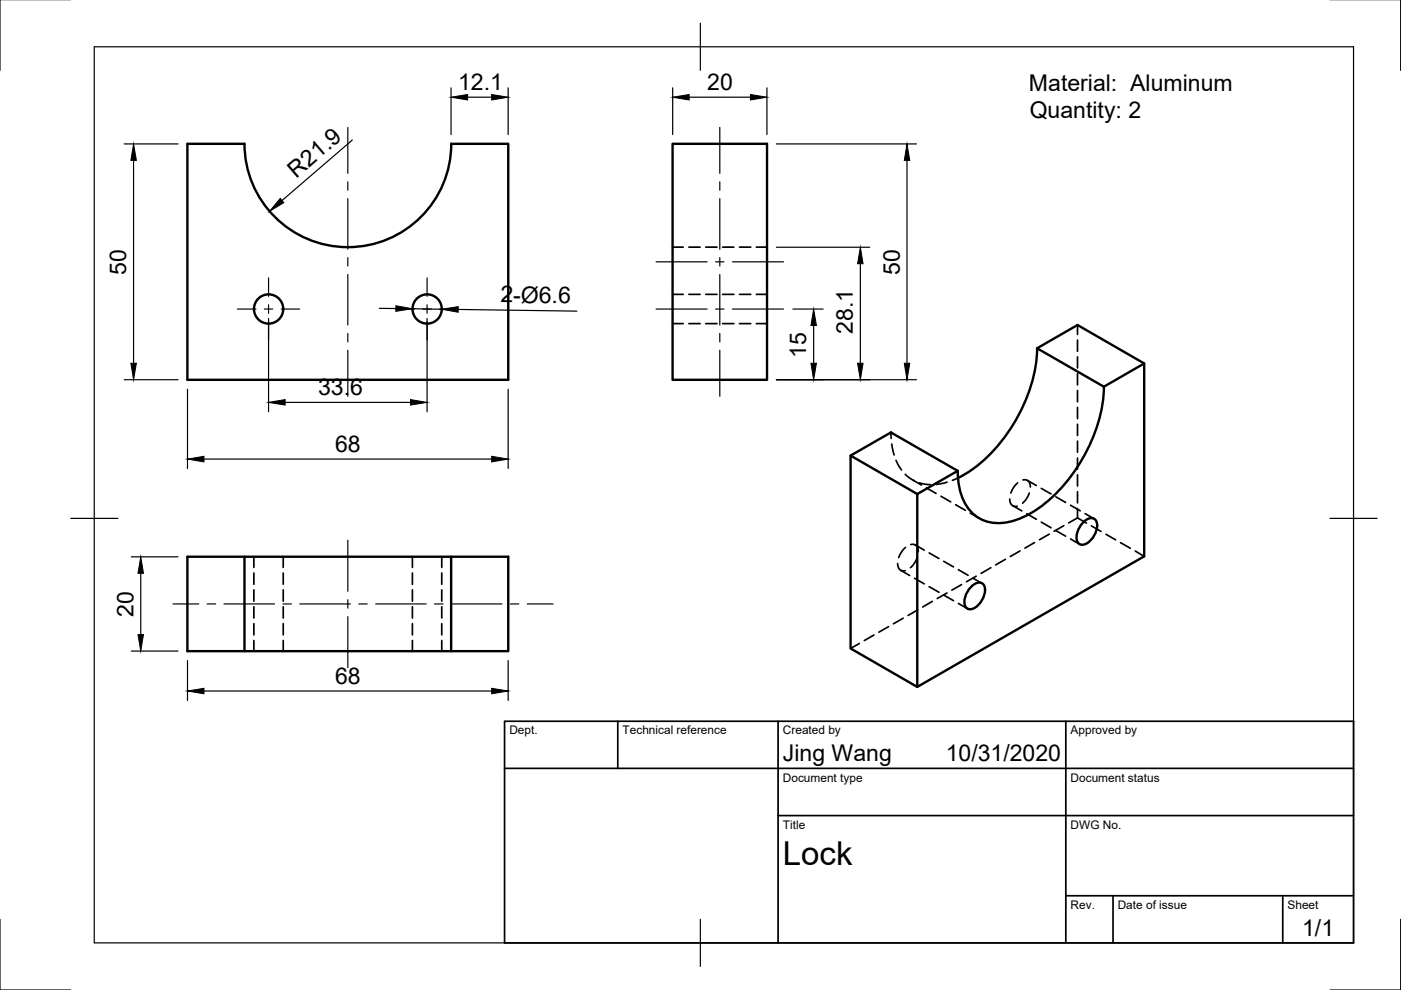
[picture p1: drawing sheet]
<svg xmlns="http://www.w3.org/2000/svg" width="297mm" height="210mm" viewBox="0 0 297 210" stroke-linecap="round" stroke-linejoin="round" font-family="sans-serif">
<!-- layer: Visible -->
<g fill="none" stroke="#000" stroke-width=".51">
<path d="M39.7 30.5h12.1a21.9 21.9 0 0 0 21.9 21.9 21.9 21.9 0 0 0 22-21.9h12.1v50h-68.1zM142.6 30.5h20v50h-20zM219.9 73.8a34.4 34.4 0 0 1-14.8 26.4l-2 1.1M242.6 77.1l-8.6 4.9-14.1-8.2 8.6-4.9 14.1 8.2v40.9l-48.1 27.6M180.3 96.6l14.2 8.1v40.9l-14.2-8.1zM180.3 96.6l8.6-4.9 14.2 8.1-8.6 4.9M234.1 82a34.2 34.2 0 0 1-15.5 26.8 11.9 11.9 0 0 1-9.9 1.6 8.8 8.8 0 0 1-5.3-7.2l-.3-3.4M51.8 118h-12.1v20.1h68.1v-20.1h-12.1M229.5 111a2.37 2.37 0 0 1 2.5-1 2.63 2.63 0 0 1 .1 3.3 3.5 3.5 0 0 1-2.8 2.2 1.53 1.53 0 0 1-1-2.2 5.2 5.2 0 0 1 1.2-2.3zM51.8 138.1v-20.1h43.9v20.1M205.7 124.6a2.37 2.37 0 0 1 2.5-.9 2.63 2.63 0 0 1 .2 3.2 3.5 3.5 0 0 1-2.8 2.3 1.53 1.53 0 0 1-1.1-2.2 5.2 5.2 0 0 1 1.2-2.4z"/>
<circle cx="56.9" cy="65.5" r="3.1"/>
<circle cx="90.6" cy="65.5" r="3.1"/>
</g>
<!-- layer: Hidden -->
<g fill="none" stroke="#000" stroke-width=".36">
<path d="M142.6 52.4h2.3M146 52.4h2.4M149.6 52.4h2.4M153.2 52.4h2.4M156.8 52.4h2.4M160.4 52.4h2.2M142.6 62.4h2.3M142.6 68.6h2.3M146 62.4h2.4M146 68.6h2.4M149.6 62.4h2.4M149.6 68.6h2.4"/>
<path d="M153.2 62.4h2.4M153.2 68.6h2.4M156.8 62.4h2.4M156.8 68.6h2.4M160.4 62.4h2.2M160.4 68.6h2.2M228.5 68.9v2M228.5 72.1v2.4M228.5 75.7v2.3M228.5 79.2v2.4M188.9 91.7l.1 1.3M189.1 94.1l.5 2.4"/>
<path d="M190 97.6l1.1 2M228.5 82.8v2.4M228.5 86.4v2.4M228.5 90v2.3M228.5 93.5v2.4M228.5 97.1v2.4M53.8 118v2.3M60 118v2.3M87.4 118v2.3M93.7 118v2.3M190.3 119.5a1.3 1.3 0 0 0 1.6 1.5M191.9 100.6l1.9 1.3"/>
<path d="M192 116.1l-.7 .8-.8 1.3M193.1 115.5a1.27 1.27 0 0 1 1.6 1.5M193.5 101.7l1.9 1.1M194.1 115.5l1.9 1.1M194.5 118.2l-.6 1.2-.9 1M194.9 102.4l2.4 .4M196.4 103.4l2.1 1.2M197 117.2l2.1 1.2M199.5 105.2l2.1 1.2M200.1 119l2.1 1.2M200.8 102.2l-2.3 .5M202.6 107l2.1 1.2"/>
<path d="M203.1 101.3l-1.2 .5M205.7 108.8l1.9 1.1M213.2 118.6l-2.1 1.2M214.1 105.8a1.29 1.29 0 0 0 1.6 1.5M214.7 107.2l1.9 1.1M215.8 102.4l-.8 .8-.7 1.3M216.3 116.8l-2.1 1.2M216.9 101.8a1.27 1.27 0 0 1 1.6 1.5M217.7 108.9l2 1.2M217.8 101.8l1.9 1.1M218.2 104.5l-.5 1.2-.9 1M219.4 115l-2.1 1.2"/>
<path d="M220.8 103.5l2 1.2M220.8 110.7l2 1.2M222.5 113.3l-2.1 1.1M223.9 105.3l2 1.2M223.9 112.5l2 1.2M225.6 111.5l-2.1 1.1M227 107.1l2 1.2M227 114.3l1.9 1.1M228.5 107.8v2l1.9 1.1M228.5 100.7v2.4M228.5 104.2v2.4M228.5 109.8l-1.9 1.1"/>
<path d="M230.1 108.9l1.9 1.1M231.4 111.5l2 1.2M234.5 113.3l2 1.2M237.6 115.1l2 1.1M240.7 116.8l1.9 1.2M53.8 121.5v2.4M53.8 125.1v2.4M53.8 128.6v2.4M53.8 132.2v2.4M53.8 135.8v2.3M60 121.5v2.4M60 125.1v2.4"/>
<path d="M60 128.6v2.4M60 132.2v2.4M60 135.8v2.3M87.4 121.5v2.4M87.4 125.1v2.4M87.4 128.6v2.4M87.4 132.2v2.4M87.4 135.8v2.3M93.7 121.5v2.4M93.7 125.1v2.4M93.7 128.6v2.4M93.7 132.2v2.4"/>
<path d="M93.7 135.8v2.3M182.2 136.4l-1.9 1.1M185.3 134.6l-2.1 1.2M188.4 132.9l-2.1 1.1M191 120.9l1.9 1.1M191.5 131.1l-2.1 1.2M193.9 122.6l2.1 1.2M194.6 129.3l-2.1 1.2M197 124.4l2.1 1.2M197.7 127.5l-2.1 1.2M200.1 126.2l2.1 1.2M200.8 125.7l-2.1 1.2"/>
<path d="M203.2 120.8l2.1 1.2M203.2 127.9l1.9 1.1M203.9 123.9l-2.1 1.2M206.3 122.6l1.9 1.1M207 122.2l-2.1 1.2M210.1 120.4l-2.1 1.2"/>
</g>
<!-- layer: Border -->
<path d="M0 -.1v15M297 -.1v15M20 9.9h267v190h-267zM148.5 4.9v10M15 109.9h10M282 109.9h10M0 194.9v15h15M148.5 194.9v10M297 194.9v15h-15" fill="none" stroke="#000" stroke-width=".25"/>
<!-- layer: TitleBlock -->
<path d="M107 152.9h180v47h-180zM131 152.9v10M165 152.9v47M226 152.9v47M107 162.9h180M165 172.9h122M226 189.9h61M236 189.9v10M272 189.9v10" fill="none" stroke="#000" stroke-width=".36"/>
<!-- layer: Dimensions -->
<g fill="none" stroke="#000" stroke-width=".25">
<path d="M95.6 18.6v9.9M107.7 18.6v9.9M142.6 18.6v9.9M162.6 18.6v9.9M26.3 30.5h11.4M28.3 34v43M74.7 29.7l-14.9 12.8M99.1 20.6h5.1M146.1 20.6h13M164.6 30.5h29.7M192.3 34v43M164.6 52.4h19.8"/>
<path d="M182.4 55.9v21.1M56.9 67.5v19.8M80.4 65.4h3.5M87.4 65.5l6.2 .1M90.6 67.5v19.8M97.1 65.6l25.2 .4M168.1 65.5h6.4M172.5 69v8M26.3 80.5h11.4M39.8 82.5v16.8M43.2 97.3h61M60.5 85.3h26.5"/>
<path d="M107.7 82.5v16.8M164.6 80.5h29.7M27.8 118.1h9.9M27.8 138h9.9M29.8 121.6v12.9M39.8 140.1v8.4M43.2 146.5h61M107.7 140.1v8.4"/>
</g>
<g fill="#000" stroke="#000" stroke-width=".21">
<path d="M28.3 30.5l.6 3.5h-1.2zM95.6 20.6l3.5-.6v1.2zM104.2 20l3.5 .6-3.5 .6zM142.6 20.6l3.5-.6v1.2zM159.1 20l3.5 .6-3.5 .6zM192.3 30.5l.6 3.5h-1.2zM59.4 42.1l.8 .9-3.1 1.8zM182.4 52.4l.6 3.5h-1.2zM27.7 77h1.2l-.6 3.5zM83.9 64.8l3.5 .7-3.5 .5zM93.6 65.6l3.6-.6-.1 1.2zM172.5 65.5l.6 3.5h-1.2z"/>
<path d="M171.9 77h1.2l-.6 3.5zM181.8 77h1.2l-.6 3.5zM191.7 77h1.2l-.6 3.5zM39.8 97.3l3.4-.6v1.2zM56.9 85.3l3.6-.6v1.2zM87 84.7l3.6 .6-3.6 .6zM104.2 96.7l3.5 .6-3.5 .6zM29.8 118.1l.6 3.5h-1.1zM29.3 134.5h1.1l-.6 3.5zM39.8 146.5l3.4-.6v1.2zM104.2 145.9l3.5 .6-3.5 .6z"/>
</g>
<!-- layer: Center Lines -->
<g fill="none" stroke="#000" stroke-width=".25">
<path d="M73.7 27v9.8M73.7 38.6v1.7M152.6 27v9.8M152.6 38.6v1.7M56.9 58.9v3.9M73.7 42.1v10.7M73.7 54.6v1.8M73.7 58.2v10.7M90.6 58.9v3.9M139.1 55.5h10.8M151.7 55.5h1.8M152.6 42.1v10.7"/>
<path d="M152.6 54.6v1.8M152.6 58.2v10.7M155.3 55.5h10.8M50.3 65.5h4M56 65.5h1.8M56.9 64.6v1.8M56.9 68.2v3.9M59.6 65.5h3.9M73.7 70.7v1.8M73.7 74.3v9.7M83.9 65.5h4M89.6 65.5h1.8"/>
<path d="M90.6 64.6v1.8M90.6 68.2v3.9M93.2 65.5h3.9M139.1 65.5h10.8M151.7 65.5h1.8M152.6 70.7v1.8M152.6 74.3v9.7M155.3 65.5h10.8M73.7 114.5v10.9M36.7 128.1h5.4M43.9 128.1h1.8M47.5 128.1h10.7"/>
<path d="M60 128.1h1.8M63.6 128.1h10.7M73.7 127.2v1.7M73.7 130.7v10.9M76.1 128.1h1.8M79.7 128.1h10.7M92.1 128.1h1.8M95.7 128.1h10.7M108.2 128.1h1.8M111.8 128.1h5.5"/>
</g>
<text font-size="7" x="166" y="183.4">Lock</text>
<g font-size="4.9">
<text x="97.1" y="19.1">12.1</text>
<text x="149.9" y="19.1">20</text>
<text x="218.2" y="19.2">Material: Aluminum</text>
<text x="218.3" y="25.1">Quantity: 2</text>
<text x="62.8" y="37.9" transform="rotate(-41 62.8 37.9)">R21.9</text>
<text x="26.8" y="58.2" transform="rotate(-90 26.8 58.2)">50</text>
<text x="190.8" y="58.2" transform="rotate(-90 190.8 58.2)">50</text>
<text x="106.1" y="64.1" transform="rotate(1 106.1 64.1)">2-Ø6.6</text>
<text x="180.8" y="70.8" transform="rotate(-90 180.8 70.8)">28.1</text>
<text x="170.9" y="75.9" transform="rotate(-90 170.9 75.9)">15</text>
<text x="67.4" y="83.7">33.6</text>
<text x="71" y="95.8">68</text>
<text x="28.3" y="130.7" transform="rotate(-90 28.3 130.7)">20</text>
<text x="71" y="145">68</text>
<text x="166" y="161.4">Jing Wang</text>
<text x="200.5" y="161.4">10/31/2020</text>
<text x="276.1" y="198.6">1/1</text>
</g>
<g font-size="2.5">
<text x="108" y="155.7">Dept.</text>
<text x="132" y="155.7">Technical reference</text>
<text x="166" y="155.7">Created by</text>
<text x="227" y="155.7">Approved by</text>
<text x="166" y="165.7">Document type</text>
<text x="227" y="165.7">Document status</text>
<text x="166" y="175.7">Title</text>
<text x="227" y="175.7">DWG No.</text>
<text x="227" y="192.7">Rev.</text>
<text x="237" y="192.7">Date of issue</text>
<text x="273" y="192.7">Sheet</text>
</g>
</svg>
